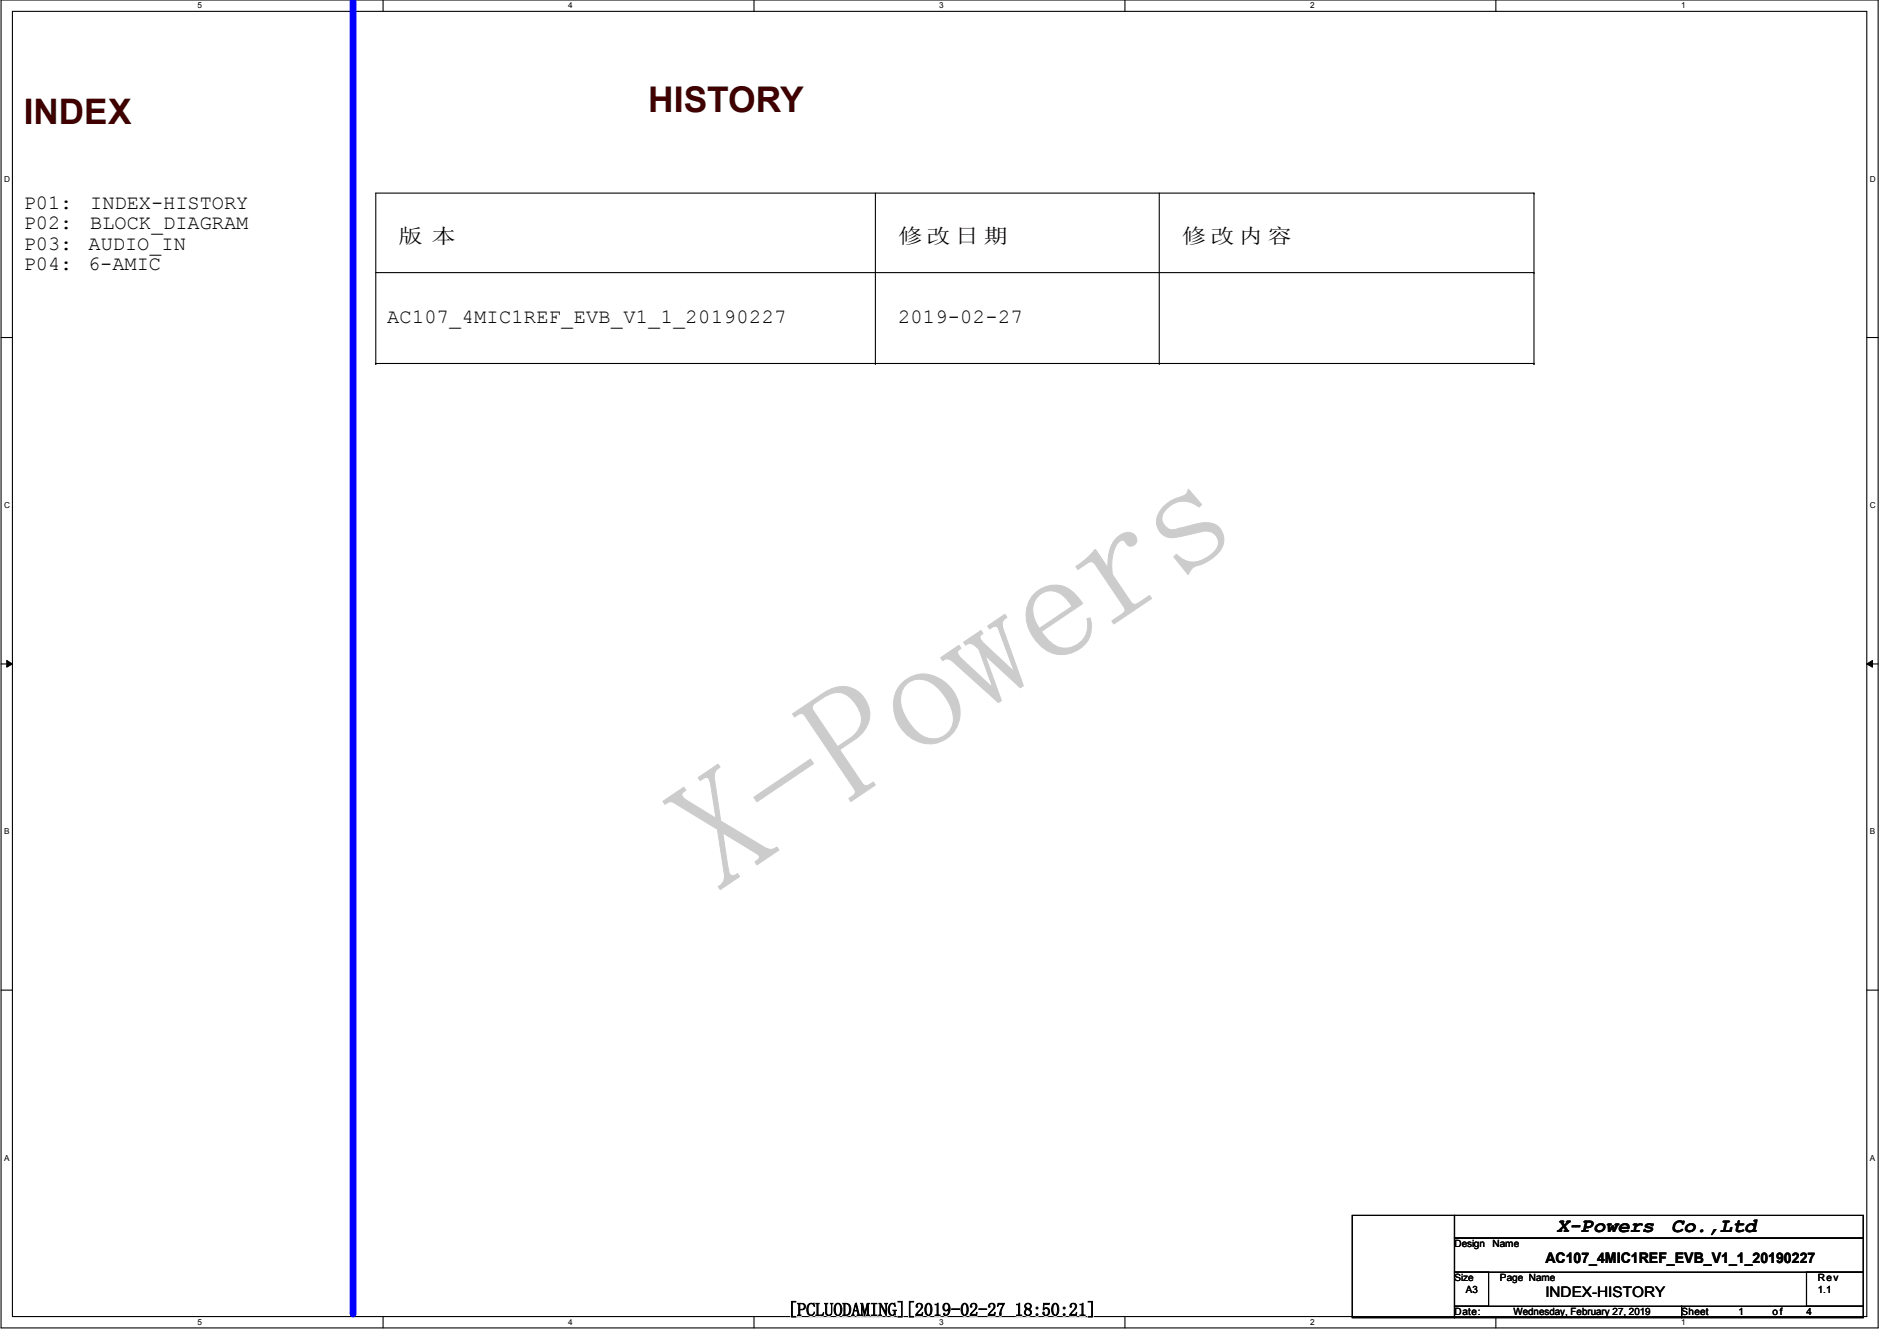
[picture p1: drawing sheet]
<svg xmlns="http://www.w3.org/2000/svg" width="297mm" height="210mm" viewBox="0 0 297 210" stroke-linecap="round" stroke-linejoin="round" font-family="sans-serif">
<path d="M.2 0h293.9v207.9h-293.9zM1.9 1.8h290.4v204.3h-290.4z" fill="none" stroke="#000" stroke-width=".17"/>
<g fill="#fff">
<path d="M30.9 .2h.7v1.4h-.7z"/>
<path d="M30.9 206.2h.7v1.4h-.7z"/>
</g>
<path d="M60 0v1.8M60 206.1v1.8" fill="none" stroke="#000" stroke-width=".17"/>
<g fill="#fff">
<path d="M89 .2h.7v1.4h-.7z"/>
<path d="M89 206.2h.7v1.4h-.7z"/>
</g>
<path d="M118.1 0v1.8M118.1 206.1v1.8" fill="none" stroke="#000" stroke-width=".17"/>
<g fill="#fff">
<path d="M147.1 .2h.6v1.4h-.6z"/>
<path d="M147.1 206.2h.6v1.4h-.6z"/>
</g>
<path d="M176.1 0v1.8M176.1 206.1v1.8" fill="none" stroke="#000" stroke-width=".17"/>
<g fill="#fff">
<path d="M205.1 .2h.7v1.4h-.7z"/>
<path d="M205.1 206.2h.7v1.4h-.7z"/>
</g>
<path d="M234.2 0v1.8M234.2 206.1v1.8" fill="none" stroke="#000" stroke-width=".17"/>
<g fill="#fff">
<path d="M263.2 .2h.7v1.4h-.7z"/>
<path d="M263.2 206.2h.7v1.4h-.7z"/>
<path d="M.6 27.3h.9v1.4h-.9z"/>
<path d="M292.8 27.3h.9v1.4h-.9z"/>
<path d="M.6 78.4h.9v1.4h-.9z"/>
<path d="M292.8 78.4h.9v1.4h-.9z"/>
</g>
<path d="M.2 52.8h1.7M292.3 52.8h1.8" fill="none" stroke="#000" stroke-width=".17"/>
<g fill="#fff">
<path d="M.6 129.5h.8v1.4h-.8z"/>
<path d="M292.8 129.5h.8v1.4h-.8z"/>
</g>
<path d="M.2 103.9h1.7M292.3 103.9h1.8" fill="none" stroke="#000" stroke-width=".17"/>
<path d="M1.1 103.4l.8 .5-.8 .5zM292.3 103.9l.9-.5v1z" fill="#000"/>
<path d="M1.1 103.4l.8 .5-.8 .5zM292.3 103.9l.9-.5v1z" fill="none" stroke="#000" stroke-width=".16"/>
<g fill="#fff">
<path d="M.6 180.5h.8v1.4h-.8z"/>
<path d="M292.8 180.5h.8v1.4h-.8z"/>
</g>
<g fill="none" stroke="#000" stroke-width=".17">
<path d="M137.1 30.2v26.7M181.5 30.2v26.7M240.2 30.2h.1M240.2 30.2h-181.4v26.7M240.2 30.2v26.7M58.8 56.9h.1M58.8 42.7h181.4M58.8 56.9h181.4M137.1 56.9h.1M181.5 56.9h.1M240.2 42.7h.1M240.2 56.9h.1"/>
<path d="M.2 155h1.7M292.3 155h1.8"/>
</g>
<path d="M55.3 0v205.5" fill="none" stroke="#00f" stroke-width="1.1"/>
<circle cx="55.3" cy="205.5" r=".53" fill="#00f"/>
<path d="M211.7 190.2h16v16h-16zM227.7 190.2h64.1v3.6h-64.1zM227.7 193.8h64.1v5.3h-64.1zM227.7 199.1h5.4v5.4h-5.4zM282.9 199.1h8.9v5.4h-8.9zM227.7 204.5h35.6v1.7h-35.6zM263.3 204.5h28.5v1.7h-28.5z" fill="none" stroke="#000" stroke-width=".17"/>
<text font-size="24.7" fill="#ccc" x="112.4" y="140" transform="rotate(-34 112.4 140)">X-Powers</text>
<g font-size="5.5" fill="#400000">
<text x="101.5" y="17.6">HISTORY</text>
<text x="3.7" y="19.3">INDEX</text>
</g>
<g font-size="3.2">
<text x="3.7" y="32.7">P01:</text>
<text x="3.7" y="35.9">P02:</text>
<text x="14.1" y="32.7">INDEX-HIITORY</text>
<text x="14.1" y="35.9">BLOCK_DIAGRAM</text>
<text x="3.7" y="39.1">P03:</text>
<text x="13.9" y="39.1">AUDIO_IN</text>
<text x="62.4" y="38.1">版 版</text>
<text x="140.6" y="38.1">修 修 修 修</text>
<text x="185.1" y="38.1">修 修 修 修</text>
<text x="3.7" y="42.2">P04:</text>
<text x="13.8" y="42.2">6-AMIC</text>
<text x="60.6" y="50.5">AC107_4MIC1REF_EVB_V1_1_20190227</text>
<text x="140.6" y="50.5">2019-02-27</text>
<text x="243.8" y="192.9">X-Powers</text>
<text x="261.7" y="192.9">Co.,Ltd</text>
</g>
<g font-size="2.8" fill="#fff">
<text x="123.3" y="205.9">[PCLUODAMING][2019-02-27</text>
<text x="158.8" y="205.9">18:50:21]</text>
</g>
<g font-size="2.3">
<text x="242" y="197.7">AC107_4MIC1REF_EVB_V1_1_20190227</text>
<text x="242" y="203">INDEX-HISTORY</text>
</g>
<g font-size="1.6">
<text x="227.8" y="195.2">Design</text>
<text x="233.7" y="195.2">Name</text>
<text x="227.8" y="200.6">Size</text>
<text x="229.5" y="202.4">A5</text>
<text x="234.9" y="200.6">Page Name</text>
<text x="284.6" y="200.6">Rev</text>
<text x="284.6" y="202.4">1.1</text>
<text x="227.8" y="205.9">Date:</text>
<text x="237" y="205.9">Wednesdayz February 27z 2019</text>
<text x="263.3" y="205.9">Sheet</text>
<text x="272.2" y="205.9">1</text>
<text x="277.5" y="205.9">o f</text>
<text x="282.9" y="205.9">4</text>
</g>
<g font-size="1.3">
<text x="30.9" y="1.3">5</text>
<text x="89" y="1.3">4</text>
<text x="147.1" y="1.3">5</text>
<text x="205.1" y="1.3">2</text>
<text x="263.2" y="1.3">1</text>
<text x=".6" y="28.4">D</text>
<text x="292.8" y="28.4">D</text>
<text x=".6" y="79.5">C</text>
<text x="292.8" y="79.5">C</text>
<text x=".6" y="130.6">B</text>
<text x="292.8" y="130.6">B</text>
<text x=".6" y="181.7">A</text>
<text x="292.8" y="181.7">A</text>
<text x="30.9" y="207.4">5</text>
<text x="89" y="207.4">4</text>
<text x="147.1" y="207.4">5</text>
<text x="205.1" y="207.4">2</text>
<text x="263.2" y="207.4">1</text>
</g>
</svg>
